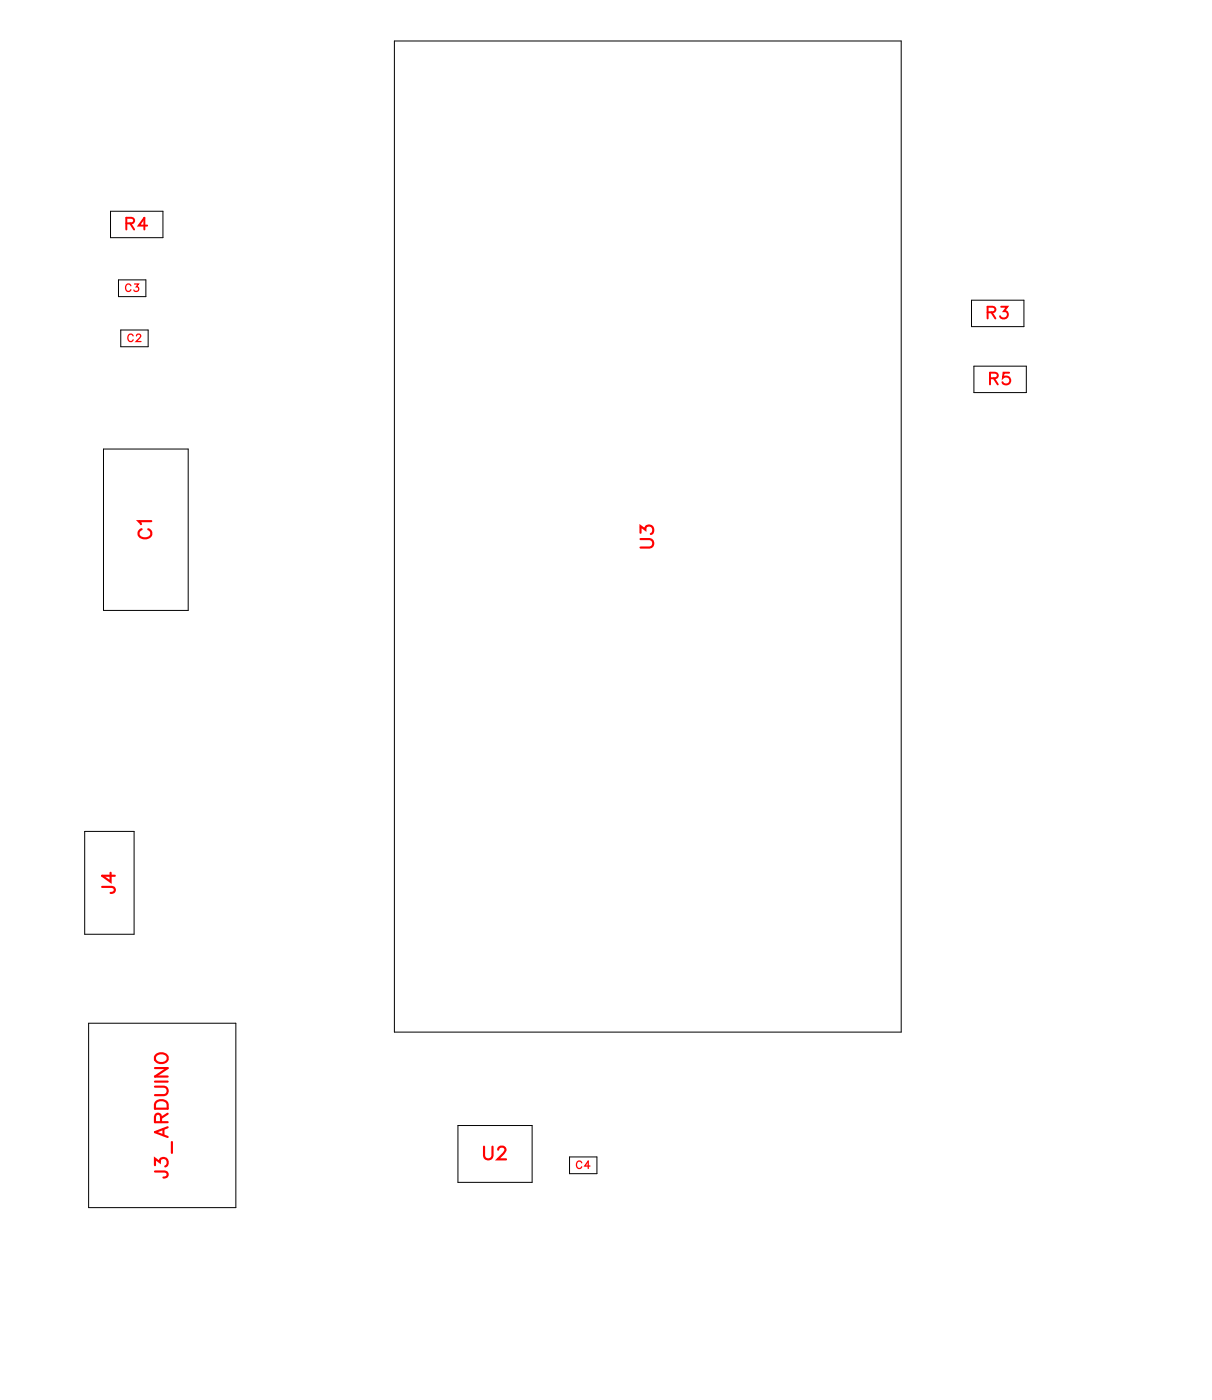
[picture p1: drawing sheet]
<svg xmlns="http://www.w3.org/2000/svg" width="68mm" height="78mm" viewBox="0 0 68 78" stroke-linecap="round" stroke-linejoin="round" font-family="sans-serif">
<path d="M6.2 11.8h2.9v1.5h-2.9zM6.6 15.6h1.5v.9h-1.5zM6.7 18.4h1.6v.9h-1.6zM22 2.3h28.2v55.2h-28.2zM54.2 16.7h2.9v1.5h-2.9zM5.8 25h4.7v9h-4.7zM54.3 20.4h2.9v1.5h-2.9zM4.7 46.4h2.8v5.7h-2.8zM4.9 57h8.2v10.3h-8.2zM25.5 62.7h4.2v3.2h-4.2zM31.8 64.5h1.5v.9h-1.5z" fill="none" stroke="#000" stroke-width=".06"/>
<g fill="none" stroke="#f00" stroke-width=".12">
<path d="M7.9 29.5a.26 .26 0 0 0-.2 .3 .26 .26 0 0 0 .3 .2h.2a.26 .26 0 0 0 .2-.2 .26 .26 0 0 0-.1-.3M8.4 29.1h-.7l.2 .1M35.7 30.1h.5l.2 .2-.1 .2h-.6M35.7 29.7v-.4l.3 .2a.24 .24 0 0 1 .4-.1 .24 .24 0 0 1-.1 .4M5.7 49.4l.6 .1 .1 .2-.2 .1M6.2 48.7v.5l-.5-.4h.7M8.6 59.5h.7l-.7 .5h.7M8.7 58.8a.35 .35 0 0 1 .5-.1 .35 .35 0 0 1 .1 .4 .33 .33 0 0 1-.4 .2 .33 .33 0 0 1-.2-.5zM8.6 65.3h.7v.3h-.2M8.6 65v-.4l.3 .2a.24 .24 0 0 1 .4-.2 .24 .24 0 0 1-.1 .4M8.6 60.6h.5l.2 .2-.1 .2-.6 .1M8.6 60.3h.7"/>
<path d="M8.7 61.5a.39 .39 0 0 1 .6 .1v.2h-.7zM9 62.6l-.1-.4-.2-.1-.1 .5h.7M9.1 62.9v.4M9.3 62.8l-.7 .3 .7 .3M9.3 62.1l-.3 .2M9.6 63.7v.6M27 63.9v.5l.2 .2 .2-.1 .1-.6M27.8 64.1l.1-.2h.1l.2 .2-.1 .2-.4 .3h.5"/>
</g>
<path d="M7.3 15.9a.15 .15 0 0 0-.2-.1 .15 .15 0 0 0-.1 .2v.1a.15 .15 0 0 0 .1 .1 .15 .15 0 0 0 .2-.1M7.4 18.7a.15 .15 0 0 0-.1-.1 .15 .15 0 0 0-.2 .2v.1a.15 .15 0 0 0 .2 .1 .15 .15 0 0 0 .1-.1M7.5 15.8h.2l-.1 .2a.14 .14 0 0 1 .1 .2 .14 .14 0 0 1-.2 0M7.6 18.7l.1-.1 .1 .1-.2 .3h.3M32.4 64.8a.15 .15 0 0 0-.1-.1 .15 .15 0 0 0-.2 .2v.1a.15 .15 0 0 0 .2 .1 .15 .15 0 0 0 .1-.1M32.9 65h-.3l.2-.3v.4" fill="none" stroke="#f00" stroke-width=".07"/>
<path d="M7 12.5l.4-.1v-.2l-.4-.1v.7M7.3 12.5l.2 .3M8.2 12.6h-.5l.3-.5v.7M55.1 17.4h.3l.1-.2-.4-.1v.7M55.3 17.4l.2 .4M55.8 17.1h.4l-.2 .2a.22 .22 0 0 1 .1 .4 .22 .22 0 0 1-.3-.1M55.2 21.1h.4v-.3h-.4v.6M55.4 21.1l.2 .3M56.3 20.8h-.4v.3a.23 .23 0 0 1 .4 0 .23 .23 0 0 1-.1 .3 .23 .23 0 0 1-.3-.1" fill="none" stroke="#f00" stroke-width=".11"/>
<g font-size="1.2" fill="#fff">
<text x="8.7" y="30.1" transform="rotate(-90 8.7 30.1)">C1</text>
<text x="36.7" y="30.6" transform="rotate(-90 36.7 30.6)">U3</text>
<text x="6.7" y="49.8" transform="rotate(-90 6.7 49.8)">J4</text>
<text x="9.6" y="65.7" transform="rotate(-90 9.6 65.7)">J3_ARDUINO</text>
<text x="26.9" y="64.9">U2</text>
</g>
<g font-size="1.1" fill="#fff">
<text x="7" y="13.1">R4</text>
<text x="55" y="18">R3</text>
<text x="55.1" y="21.7">R5</text>
</g>
<g font-size=".7" fill="#fff">
<text x="7" y="16.4">C3</text>
<text x="7.1" y="19.2">C2</text>
<text x="32.1" y="65.3">C4</text>
</g>
</svg>
